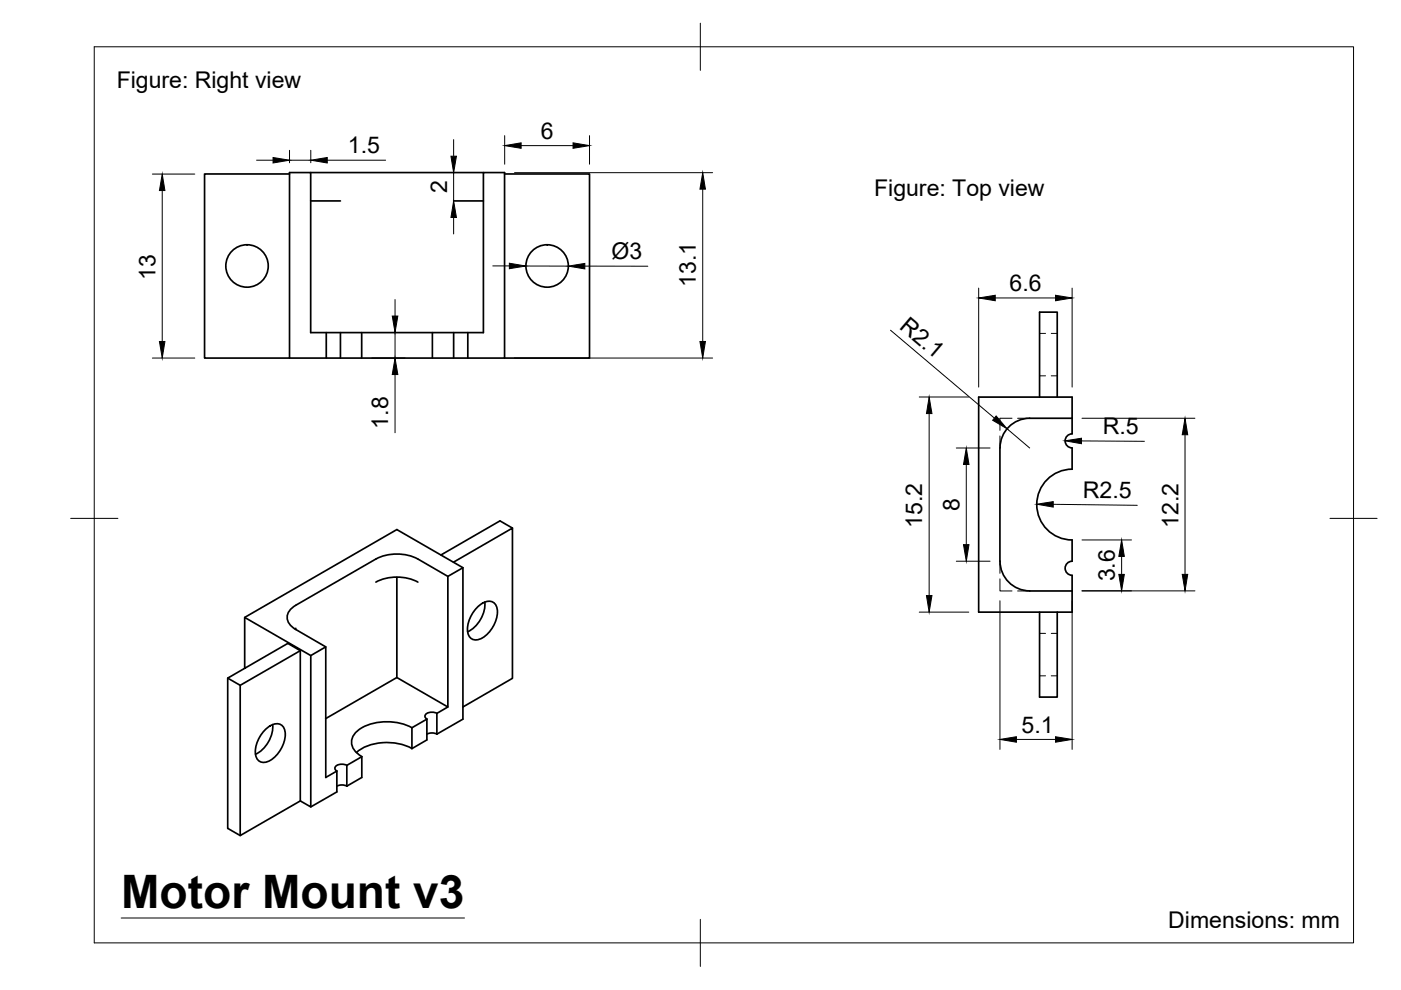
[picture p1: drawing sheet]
<svg xmlns="http://www.w3.org/2000/svg" width="297mm" height="210mm" viewBox="0 0 297 210" stroke-linecap="round" stroke-linejoin="round" font-family="sans-serif">
<!-- layer: Visible -->
<g fill="none" stroke="#000" stroke-width=".36">
<path d="M61.4 36.9h-18v39h18M65.9 36.6h36.6M107 36.9h18v39h-18M65.9 42.6h6.3M96.2 42.6h6.3M61.4 75.9h45.6M61.4 75.9v-39.3h4.5v33.9h36.6v-33.9h4.5v39.3M69.2 70.5v5.4M72.2 70.5v5.4M76.7 70.5v5.4M91.7 70.5v5.4M96.2 70.5v5.4"/>
<path d="M99.2 70.5v5.4M220.4 84.2v-18h3.8v18M227.3 88.7h-9a6.3 6.3 0 0 0-6.3 6.3v24a6.3 6.3 0 0 0 6.3 6.3h9M227.3 92v-7.8h-19.8v45.6h19.8v-7.8M227.3 95v4.5M227.3 99.5a7.5 7.5 0 0 0-7.5 7.5 7.5 7.5 0 0 0 7.5 7.5M227.3 92a1.49 1.49 0 0 0-1.5 1.5 1.49 1.49 0 0 0 1.5 1.5M79.7 118.5l-17 9.8a2.66 2.66 0 0 0-1.3 4.1l1.3 1.1 6.4 3.7M79.7 118.5a9.9 9.9 0 0 1 8.9 0l6.4 3.7M96.1 119.2l12.5-7.2v31.8l-10.5 6.1M108.6 112l-2.6-1.6-12.5 7.3M227.3 114.5v4.5"/>
<path d="M227.3 119a1.49 1.49 0 0 0-1.5 1.5 1.49 1.49 0 0 0 1.5 1.5M51.9 130.9l32.2-18.6 14 8.1v32.1l-5.5 3.2v-4.5l2.4-1.3-10.9-6.2-15 8.7M62.7 133.2l-.2 .1M63.7 138l-12.8 7.3v31.9l12.8-7.4M65.9 139l3.2-1.8v27.6l2.3-1.3v4.4l-5.5 3.2M79.7 123.4a9.9 9.9 0 0 1 8.9 0M84.1 122.4v21.3M98.1 120.4l-3.1 1.8v27.7M101.1 128.9a3.1 3.1 0 0 1 3.4-1.2 3.1 3.1 0 0 1 .7 3.6 6 6 0 0 1-4.2 4.4 1.88 1.88 0 0 1-1.9-2.3 7.1 7.1 0 0 1 2-4.5zM102.8 127.6a6.7 6.7 0 0 1-3.7 6.3M220.4 129.8v18h3.8v-18M48.3 143.8l2.6 1.5"/>
<path d="M51.9 141.7v-10.8l14 8.1v32.1l-2.2-1.3v-31.8l-2.7-1.6-12.7 7.4v31.8l2.6 1.6M56.1 154.9a3.1 3.1 0 0 1 3.5-1.2 3.1 3.1 0 0 1 .6 3.6 6 6 0 0 1-4.1 4.3 1.88 1.88 0 0 1-2-2.2 7.1 7.1 0 0 1 2-4.5zM57.8 153.6a6.7 6.7 0 0 1-3.6 6.3M87.3 154.3l3.2-1.8v4.4l-3.2 1.8M87.3 154.3v4.4M87.3 158.7a11.5 11.5 0 0 0-11.2 .4l-.5 .5M87.3 154.3a11.4 11.4 0 0 0-11.4 .5 2.97 2.97 0 0 0 0 5.1l.8 .5M90.5 155.6a2.33 2.33 0 0 1 2.1 0M92.6 151.2a1.98 1.98 0 0 0-2.5 .5l.1 .5 .3 .3M71.4 166.7a2.33 2.33 0 0 1 2.1 0M73.5 162.3l3.2-1.9v4.4l-3.2 1.9M73.5 162.3v4.4"/>
<path d="M73.5 162.3a1.98 1.98 0 0 0-2.5 .4l.2 .6 .2 .2"/>
<circle cx="52.4" cy="56.4" r="4.5"/>
<circle cx="116" cy="56.4" r="4.5"/>
</g>
<!-- layer: Hidden -->
<g fill="none" stroke="#000" stroke-width=".21">
<path d="M220.4 79.7h1.3M220.4 70.7h1.3M222.9 79.7h1.3M222.9 70.7h1.3M212 92.4v2.6M214.6 88.7h-2.6v2.5M215.8 88.7h2.5M212 119v2.6M212 122.7v2.6h2.6M215.8 125.3h2.5M220.4 134.3h1.3M222.9 134.3h1.3"/>
<path d="M220.4 143.3h1.3M222.9 143.3h1.3"/>
</g>
<!-- layer: BORDER -->
<path d="M20 9.9h267v190h-267zM148.5 4.9v10M15 109.9h10M282 109.9h10M148.5 194.9v10" fill="none" stroke="#000" stroke-width=".21"/>
<!-- layer: Notes -->
<path d="M25.7 194.6h72.8" fill="none" stroke="#000" stroke-width=".21"/>
<!-- layer: FD_Dimensions -->
<g fill="none" stroke="#000" stroke-width=".21">
<path d="M32.3 36.9h9M54.4 34h3.5M61.4 31.9v2.6M61.4 34h4.5M65.9 31.9v2.6M69.4 34h12.4M96.2 29.6v3.5M96.2 36.6v6M107 28.8v6M109.1 36.6h42M110.5 30.9h11M125 28.8v6"/>
<path d="M34.4 40.4v32M96.2 46.1v3.5M104.5 56.4h3.5M111.5 56.4h9M124 56.4h13.4M149 40.1v32.3M32.3 75.9h9M78.8 75.9h7.1M78.8 70.5h7.1M83.8 63.5v3.5M83.8 70.5v5.4M83.8 79.4v12.4"/>
<path d="M109.1 75.9h42M188.8 70l22 18.6M207.5 61.1v21M211 63.2h12.8M227.3 61.1v21M194.9 84.2h10.5M197 87.7v38.6M202.8 95h7.1M204.9 98.5v17M213.5 90.9l4.8 4.1M229.3 93.5l13.3 .1M229.4 88.7h23.9"/>
<path d="M251.2 92.2v29.6M202.8 119h7.1M223.3 106.9l17.8 .2M229.4 114.5h10.5M237.8 118v3.8M194.9 129.8h10.5M212 127.4v31.5M227.3 127.4v31.5M229.4 125.3h23.9M215.5 156.8h8.3"/>
</g>
<g fill="#000" stroke="#000" stroke-width=".21">
<path d="M57.9 33.4l3.5 .6-3.5 .6zM65.9 34l3.5-.6v1.2zM95.6 33.1h1.2l-.6 3.5zM107 30.9l3.5-.6v1.1zM121.5 30.3l3.5 .6-3.5 .5zM34.4 36.9l.6 3.5h-1.2zM96.2 42.6l.6 3.5h-1.2zM108 55.8l3.5 .6-3.5 .6zM120.5 56.4l3.5-.5v1.1zM149 36.6l.6 3.5h-1.2zM33.8 72.4h1.2l-.6 3.5zM83.2 67h1.1l-.5 3.5z"/>
<path d="M83.8 75.9l.5 3.5h-1.1zM148.4 72.4h1.2l-.6 3.5zM207.5 63.2l3.5-.6v1.2zM223.8 62.6l3.5 .6-3.5 .6zM197 84.2l.6 3.5h-1.2zM204.9 95l.5 3.5h-1.1zM211.2 88.2l2.3 2.7-3-1.8zM225.8 93.5l3.5-.6v1.2zM251.2 88.7l.6 3.5h-1.1zM204.3 115.5h1.1l-.5 3.5zM219.8 106.9l3.5-.5v1.1zM237.8 114.5l.6 3.5h-1.2z"/>
<path d="M196.4 126.3h1.2l-.6 3.5zM237.2 121.8h1.2l-.6 3.5zM250.7 121.8h1.1l-.6 3.5zM212 156.8l3.5-.6v1.2zM223.8 156.2l3.5 .6-3.5 .6z"/>
</g>
<text font-size="9.8" x="25.7" y="192.6">Motor Mount v3</text>
<g font-size="4.9">
<text x="24.7" y="18.6">Figure: Right view</text>
<text x="114.6" y="29.4">6</text>
<text x="73.8" y="32.5">1.5</text>
<text x="94.8" y="40.9" transform="rotate(-90 94.8 40.9)">2</text>
<text x="185.3" y="41.5">Figure: Top view</text>
<text x="32.9" y="59.3" transform="rotate(-90 32.9 59.3)">13</text>
<text x="129.7" y="54.9">Ø3</text>
<text x="147.5" y="60.8" transform="rotate(-90 147.5 60.8)">13.1</text>
<text x="214" y="61.7">6.6</text>
<text x="190.5" y="69.6" transform="rotate(40 190.5 69.6)">R2.1</text>
<text x="82.3" y="90.9" transform="rotate(-90 82.3 90.9)">1.8</text>
<text x="233.8" y="92.1">R.5</text>
<text x="229.6" y="105.6" transform="rotate(1 229.6 105.6)">R2.5</text>
<text x="195.5" y="111.9" transform="rotate(-90 195.5 111.9)">15.2</text>
<text x="203.4" y="108.3" transform="rotate(-90 203.4 108.3)">8</text>
<text x="249.8" y="111.9" transform="rotate(-90 249.8 111.9)">12.2</text>
<text x="236.3" y="123.3" transform="rotate(-90 236.3 123.3)">3.6</text>
<text x="216.6" y="155.3">5.1</text>
<text x="247.7" y="196.8">Dimensions: mm</text>
</g>
</svg>
